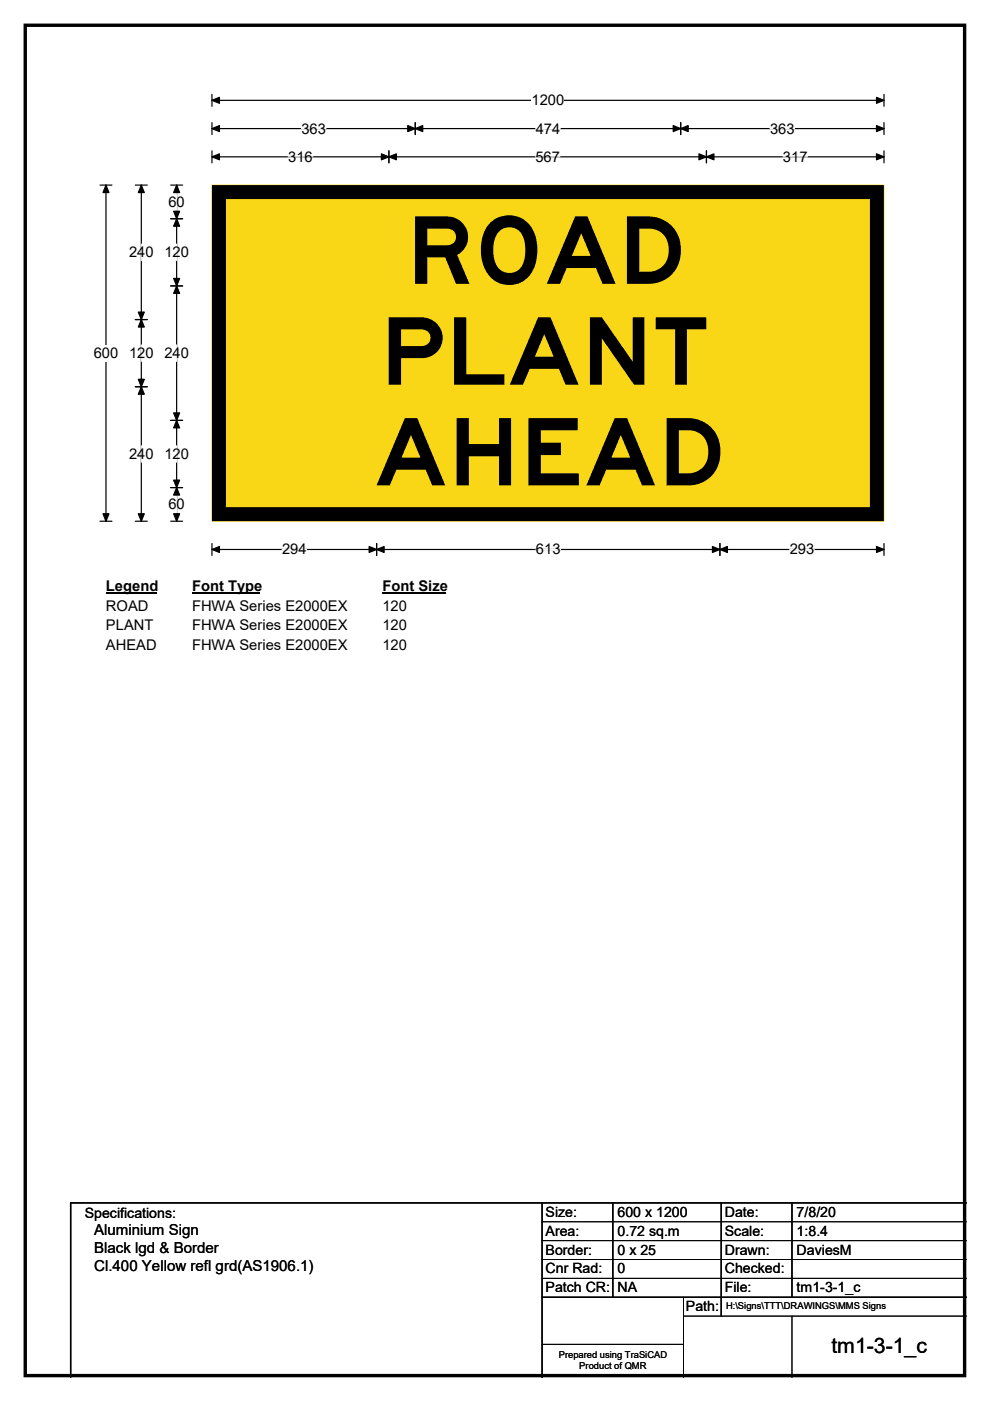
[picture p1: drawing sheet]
<svg xmlns="http://www.w3.org/2000/svg" width="210mm" height="297mm" viewBox="0 0 210 297" stroke-linecap="round" stroke-linejoin="round" font-family="sans-serif">
<path d="M5.4 5.4h199.2v286.3h-199.2z" fill="none" stroke="#000" stroke-width=".72"/>
<path d="M45 21.3h142.5M45 20v2.5M187.5 20v2.5" fill="none" stroke="#000" stroke-width=".25"/>
<path d="M45 21.3l1.5-.7v1.3zM185.9 20.6l1.6 .7-1.6 .6z" fill="#000" stroke="#000" stroke-width=".25"/>
<path d="M112.8 19.5h6.9v3.5h-6.9z" fill="#fff"/>
<g fill="none" stroke="#000" stroke-width=".25">
<path d="M21.2 39.2h2.5M22.5 39.2v71.3M45 27.3h142.5M45 26v2.5M45 32v2.5M45 33.3h142.5M82.5 32v2.5M88.1 26v2.5M144.4 26v2.5M149.8 32v2.5M187.5 26v2.5M187.5 32v2.5"/>
<path d="M21.2 110.5h2.5M45 115.2v2.6M45 116.5h142.5M79.9 115.2v2.6M152.7 115.2v2.6M187.5 115.2v2.6"/>
</g>
<g fill="#000" stroke="#000" stroke-width=".25">
<path d="M22.5 39.2l.6 1.6h-1.3zM45 27.3l1.5-.7v1.3zM45 33.3l1.5-.7v1.3zM82.5 33.3l1.6-.7v1.3zM80.9 32.6l1.6 .7-1.6 .6zM88.1 27.3l1.6-.7v1.3zM86.5 26.6l1.6 .7-1.6 .6zM142.8 26.6l1.6 .7-1.6 .6zM144.4 27.3l1.6-.7v1.3zM148.3 32.6l1.5 .7-1.5 .6zM149.8 33.3l1.6-.7v1.3zM185.9 26.6l1.6 .7-1.6 .6z"/>
<path d="M185.9 32.6l1.6 .7-1.6 .6zM21.8 108.9h1.3l-.6 1.6zM45 116.5l1.5-.6v1.2zM79.9 116.5l1.6-.6v1.2zM78.3 115.9l1.6 .6-1.6 .6zM151.1 115.9l1.6 .6-1.6 .6zM152.7 116.5l1.6-.6v1.2zM185.9 115.9l1.6 .6-1.6 .6z"/>
</g>
<path d="M61.1 33.3h5.2M63.9 27.3h5.2M113.6 33.3h5.2M113.6 27.3h5.2M163.3 27.3h5.2M166.1 33.3h5.2M59.8 116.5h5.2M113.7 116.5h5.2M167.5 116.5h5.2" fill="none" stroke="#fff" stroke-width=".25"/>
<path d="M19.9 73.2h5.2v3.4h-5.2z" fill="#fff"/>
<path d="M28.7 39.2h2.5M30 39.2v71.3M36.2 39.2h2.5M37.5 39.2v71.3M36.2 46.4h2.5M28.7 67.8h2.5M36.2 60.6h2.5M28.7 82h2.5M36.2 89.1h2.5M28.7 110.5h2.5M36.2 110.5h2.5M36.2 103.4h2.5" fill="none" stroke="#000" stroke-width=".25"/>
<g fill="#000" stroke="#000" stroke-width=".25">
<path d="M30 39.2l.6 1.6h-1.3zM37.5 39.2l.6 1.6h-1.3zM37.5 46.4l.6 1.6h-1.3zM36.8 44.8h1.3l-.6 1.6zM30 67.8l.6 1.5h-1.3zM29.3 66.2h1.3l-.6 1.6zM36.8 59h1.3l-.6 1.6zM37.5 60.6l.6 1.6h-1.3zM29.3 80.4h1.3l-.6 1.6zM30 82l.6 1.6h-1.3zM36.8 87.5h1.3l-.6 1.6zM37.5 89.1l.6 1.6h-1.3z"/>
<path d="M29.3 108.9h1.3l-.6 1.6zM36.8 101.8h1.3l-.6 1.6zM37.5 103.4l.6 1.6h-1.3zM36.8 108.9h1.3l-.6 1.6z"/>
</g>
<path d="M30 51.8v3.4M37.5 41.1v3.5M37.5 51.8v3.4M30 73.1v3.5M37.5 73.1v3.5M30 94.5v3.5M37.5 94.5v3.5M37.5 105.2v3.5" fill="none" stroke="#fff" stroke-width=".25"/>
<path d="M22.5 122.5h10.7v3.5h-10.7z" fill="#fff"/>
<path d="M22.5 125.8h10.7" fill="none" stroke="#000" stroke-width=".32"/>
<path d="M40.7 122.5h14.4v3.5h-14.4z" fill="#fff"/>
<path d="M40.7 125.8h14.4" fill="none" stroke="#000" stroke-width=".32"/>
<path d="M81.1 122.5h13.5v3.5h-13.5z" fill="#fff"/>
<path d="M81.1 125.8h13.5" fill="none" stroke="#000" stroke-width=".32"/>
<g fill="#fff">
<path d="M22.5 126.7h9v3.5h-9z"/>
<path d="M40.7 126.7h32.9v3.5h-32.9z"/>
<path d="M81.1 126.7h5.2v3.5h-5.2z"/>
<path d="M22.5 130.9h10v3.5h-10z"/>
<path d="M40.7 130.9h32.9v3.5h-32.9z"/>
<path d="M81.1 130.9h5.2v3.5h-5.2z"/>
<path d="M22.4 135.1h10.8v3.5h-10.8z"/>
<path d="M40.7 135.1h32.9v3.5h-32.9z"/>
<path d="M81.1 135.1h5.2v3.5h-5.2z"/>
</g>
<path d="M45 39.3h142.5v71.2h-142.5z" fill="#fad716"/>
<path d="M45 39.2h142.5v71.3h-142.5z" fill="none" stroke="#fad716" stroke-width=".21"/>
<path d="M46.4 40.7h139.6v68.3h-139.6z" fill="none" stroke="#000" stroke-width="3"/>
<path d="M115 255v37M130 255v20M153 255v24M168 255v20M205 255h-190v37M115 275h90" fill="none" stroke="#000" stroke-width=".3"/>
<path d="M115 259h90M115 263h90M115 267h90M115 271h90M145 279h60M145 275v17M168 279v13M115 285h30" fill="none" stroke="#000" stroke-width=".21"/>
<g font-size="19.8">
<text x="86.2" y="60.2">ROAD</text>
<text x="80.6" y="81.6">PLANT</text>
<text x="79.3" y="102.9">AHEAD</text>
</g>
<text font-size="4.5" x="176.3" y="286.9">tm1-3-1_c</text>
<g font-size="3.2">
<text x="20" y="261.9">Aluminium Sign</text>
<text x="20" y="265.7">Black lgd &amp; Border</text>
<text x="20" y="269.6">Cl.400 Yellow refl grd(AS1906.1)</text>
</g>
<g font-size="3.1">
<text x="112.8" y="22.3">1200</text>
<text x="63.9" y="28.3">363</text>
<text x="113.6" y="28.3">474</text>
<text x="163.3" y="28.3">363</text>
<text x="61.1" y="34.3">316</text>
<text x="113.6" y="34.3">567</text>
<text x="166.1" y="34.3">317</text>
<text x="35.7" y="43.9">60</text>
<text x="27.4" y="54.5">240</text>
<text x="34.9" y="54.5">120</text>
<text x="19.9" y="75.9">600</text>
<text x="27.4" y="75.9">120</text>
<text x="34.9" y="75.9">240</text>
<text x="27.4" y="97.3">240</text>
<text x="34.9" y="97.3">120</text>
<text x="35.7" y="108">60</text>
<text x="59.8" y="117.6">294</text>
<text x="113.7" y="117.6">613</text>
<text x="167.5" y="117.6">293</text>
<text x="22.5" y="125.3">Legend</text>
<text x="40.7" y="125.3">Font Type</text>
<text x="81.1" y="125.3">Font Size</text>
<text x="22.5" y="129.5">ROAD</text>
<text x="40.7" y="129.5">FHWA Series E2000EX</text>
<text x="81.1" y="129.5">120</text>
<text x="22.5" y="133.7">PLANT</text>
<text x="22.5" y="137.9">AHEAD</text>
<text x="40.7" y="133.7">FHWA Series E2000EX</text>
<text x="40.7" y="137.9">FHWA Series E2000EX</text>
<text x="81.1" y="133.7">120</text>
<text x="81.1" y="137.9">120</text>
</g>
<g font-size="3">
<text x="115.7" y="258">Size:</text>
<text x="131" y="258">600 x 1200</text>
<text x="153.7" y="258">Date:</text>
<text x="169" y="258">7/8/20</text>
<text x="18" y="258.2">Specifications:</text>
<text x="115.7" y="262">Area:</text>
<text x="131" y="262">0.72 sq.m</text>
<text x="153.7" y="262">Scale:</text>
<text x="169" y="262">1:8.4</text>
<text x="115.7" y="266">Border:</text>
<text x="115.7" y="270">Cnr Rad:</text>
<text x="131" y="266">0 x 25</text>
<text x="131" y="270">0</text>
<text x="153.7" y="266">Drawn:</text>
<text x="153.7" y="270">Checked:</text>
<text x="169" y="266">DaviesM</text>
<text x="115.7" y="274">Patch CR:</text>
<text x="131" y="274">NA</text>
<text x="153.7" y="274">File:</text>
<text x="169" y="274">tm1-3-1_c</text>
<text x="145.5" y="278">Path:</text>
</g>
<g font-size="2">
<text x="154" y="277.6">H:\Signs\TTT\DRAWINGS\MMS Signs</text>
<text x="118.5" y="287.8">Prepared using TraSiCAD</text>
<text x="122.9" y="290.2">Product of QMR</text>
</g>
</svg>
